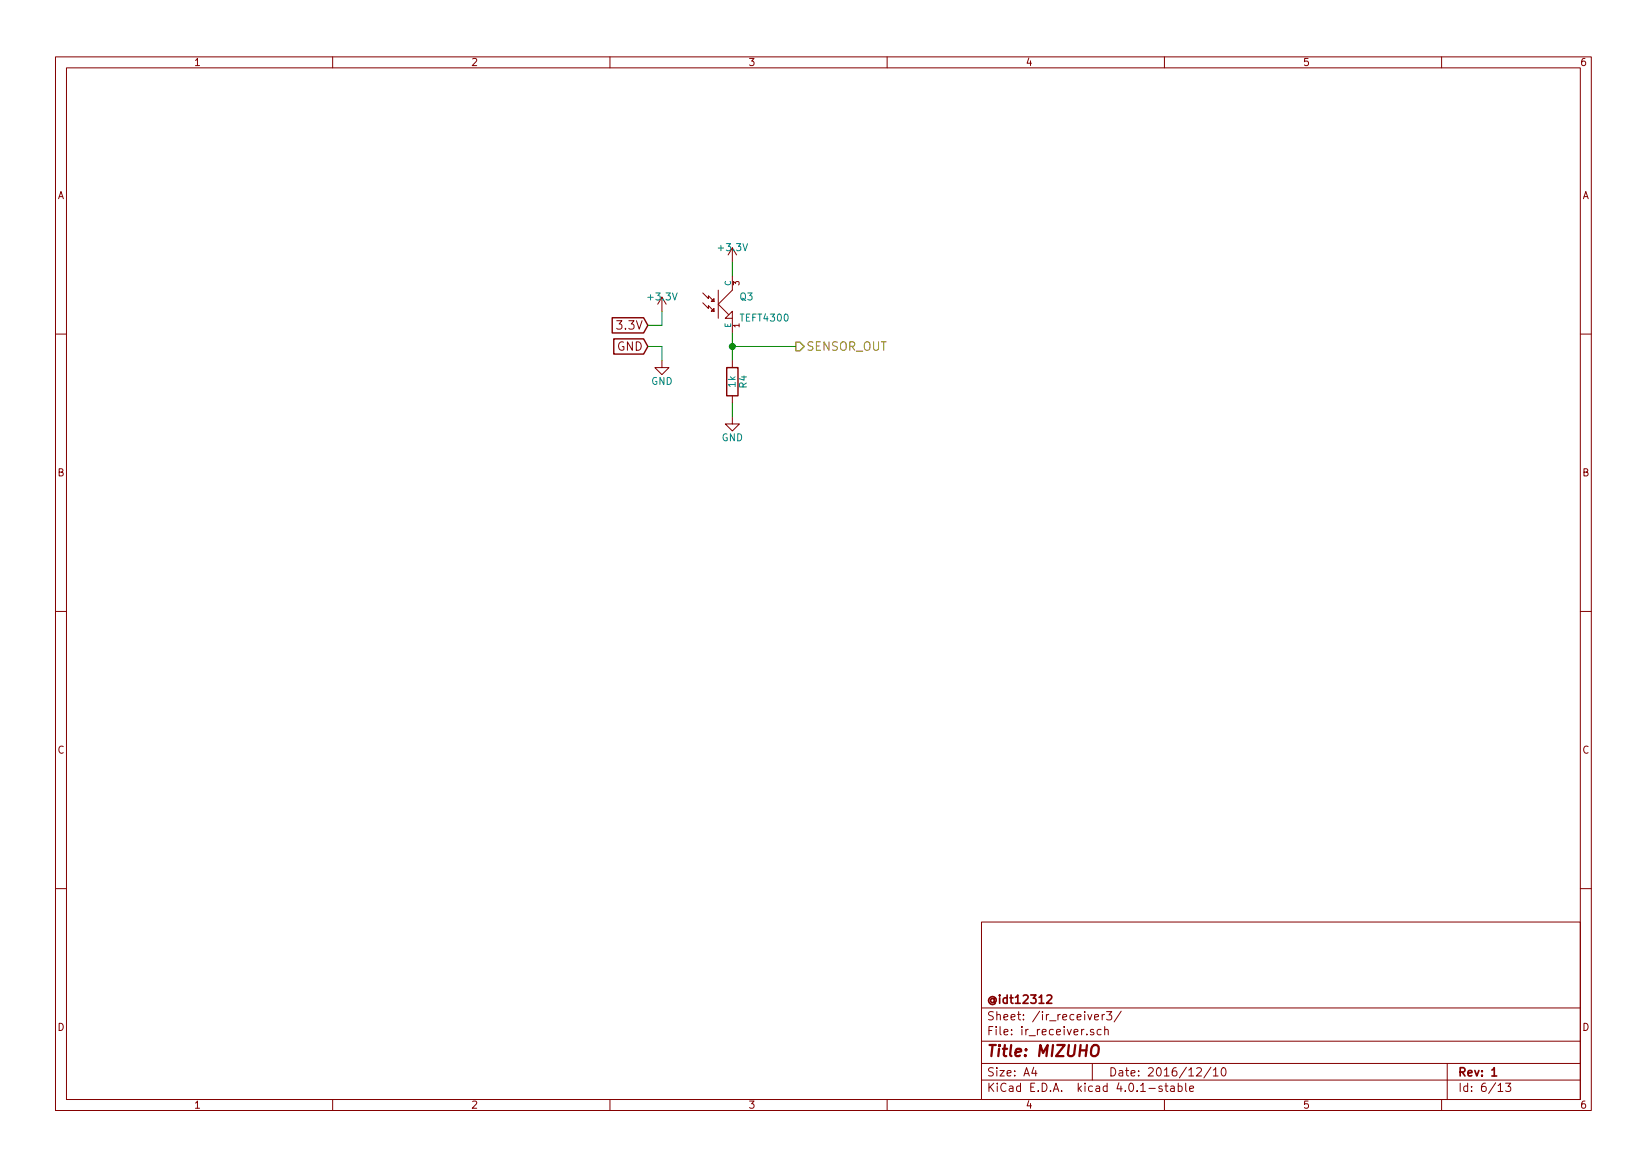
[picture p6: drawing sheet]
<svg xmlns="http://www.w3.org/2000/svg" width="297mm" height="210mm" viewBox="0 0 297 210" stroke-linecap="round" stroke-linejoin="round" font-family="sans-serif">
<g fill="none" stroke="#840000" stroke-width=".18">
<path d="M10 10.3h277v189.9h-277zM12 12.2h273v186.1h-273zM60 10.3v1.9M110 10.3v1.9M160 10.3v1.9M210 10.3v1.9M260 10.3v1.9M119.4 53.6l-.8 1.3M119.4 53.6v2.5M119.4 53.6l.7 1.3M126.7 54.6l1.1 1v-.5l1 1M126.7 52.8l1.1 1v-.5l1 1.1"/>
<path d="M128.3 56.1l.5-.5v.5zM128.3 54.4l.5-.6v.6zM129.5 52.3v5.1M130.8 57.4l1.3-1.3v1.3zM132.1 44.7l-.8 1.3M132.1 44.7v2.5M132.1 49.8v2.5l-2.6 2.6 1.9 1.9M132.1 57.4v2.5M132.1 44.7l.7 1.3M10 60.2h2M119.4 65v1.3h1.2l-1.2 1.3-1.3-1.3h1.3M132.1 75.2v1.2h1.2l-1.2 1.3-1.3-1.3h1.3"/>
<path d="M132.1 65v1.3M132.1 71.4v1.2M285 60.2h2M10 110.3h2M285 110.3h2M10 160.2h2M177 166.3h108v32h-108zM285 160.2h2M60 198.3v1.9M110 198.3v1.9M160 198.3v1.9M177 194.8h108"/>
<path d="M177 191.8h108M177 187.8h108M177 181.8h108M186.4 192.5l-.3 1h.9M186.8 193v1M197 191.8v3M197.2 185.7a.37 .37 0 0 0-.6 .1l.1 .2 .5 .2 .1 .1-.2 .3-.5-.1M197.4 183.4l.7-.1v-.3l-.5-.1-.2 .2 .1 .7h.6M198.6 185.7l-.5-.1-.2 .3v.6l.2 .1 .5-.1M198.8 182.9v1M199.2 182.9l-.4 .3M199.2 185.7l.2-.1 .4 .1 .1 .9"/>
<path d="M199.2 185.1v1.5M199.6 182.4h.9l-.5 .6 .4 .1v.7l-.2 .1-.6-.1M202.2 182.3l-1.3 2M209.6 195.9a.37 .37 0 0 0-.6 .1l.1 .3 .5 .1 .1 .1-.3 .3-.4-.1M210 198.3v1.9M210.1 195.8h.5M210.3 195.3v1.3l.3 .2M211.2 195.9h.5l.1 .9M211.8 196.2l-.5 .1-.2 .2 .2 .3 .5-.1M212.5 195.9l.4-.1 .3 .3-.1 .6h-.6M212.5 195.3v1.5M213.8 195.3v1.3l.2 .2"/>
<path d="M214.6 196.3l.7-.1-.1-.3-.4-.1-.2 .2v.7h.6M215.8 192.7l.6-.2 .3 .5-1 1h1M218.4 192.5l-1.3 1.9M218.8 193l.5-.5v1.5M218.8 194h.9M220.5 192.6l.1-.1a.81 .81 0 0 1 .6 .6 .81 .81 0 0 1-.3 .8l-.1 .1a.8 .8 0 0 1-.6-.6 .8 .8 0 0 1 .3-.8zM260 198.3v1.9M261 191.8v6.5M270.2 196.8h.8M271.5 195.3h1l-.5 .6 .4 .1v.7l-.2 .1-.7-.1"/>
</g>
<path d="M188.8 179.6l.6-.2 .3 .5-1 1h1M269.1 194h.8" fill="none" stroke="#840000" stroke-width=".3"/>
<path d="M197 188.7a.66 .66 0 0 1 1.1 0 1.43 1.43 0 0 1-.6 1.7l-.5-.1a1.49 1.49 0 0 1 0-1.6z" fill="none" stroke="#840000" stroke-width=".41"/>
<path d="M119.4 56.1v2.6h-2.6M132.1 47.2v2.6M132.1 59.9v5.1M116.8 62.5h2.6v2.5M132.1 72.6v2.6M132.1 62.5h11.4" fill="none" stroke="#008400" stroke-width=".18"/>
<circle cx="132.1" cy="62.5" r=".51" fill="#008400" stroke="#008400" stroke-width=".25"/>
<path d="M143.5 61.7h.8l.7 .8-.7 .7h-.8z" fill="none" stroke="#848400" stroke-width=".25"/>
<path d="M110.4 57.3h5.7l.7 1.4-.7 1.3h-5.7zM110.7 61.1h5.4l.7 1.4-.7 1.3h-5.4zM131.1 66.3h2v5.1h-2z" fill="none" stroke="#840000" stroke-width=".25"/>
<text font-size="2.8" fill="#840000" x="178" y="190.5">Title: MIZUHO</text>
<g font-size="2.1" fill="#840000">
<text x="111.6" y="59.4">3.3V</text>
<text x="111.2" y="63.2">GND</text>
<text x="178" y="184">Sheet: /ir_receiver3/</text>
<text x="178" y="181">@idt12312</text>
<text x="178" y="186.7">File: ir_receiver.sch</text>
<text x="178" y="196.9">KiCad E.D.A. kicad 4.0.1-stable</text>
<text x="178" y="194.1">Size: A4</text>
<text x="200" y="194.1">Date: 2016/12/10</text>
<text x="263" y="194.1">Rev: 1</text>
<text x="263" y="196.9">Id: 6/13</text>
</g>
<text font-size="2.1" fill="#848400" x="145.4" y="63.2">SENSOR_OUT</text>
<g font-size="1.8" fill="#840000">
<text x="35" y="11.9">1</text>
<text x="85" y="11.9">2</text>
<text x="135" y="11.9">3</text>
<text x="185" y="11.9">4</text>
<text x="235" y="11.9">5</text>
<text x="285" y="11.9">6</text>
<text x="10.4" y="35.9">A</text>
<text x="285.4" y="35.9">A</text>
<text x="10.4" y="85.9">B</text>
<text x="285.4" y="85.9">B</text>
<text x="10.4" y="135.9">C</text>
<text x="285.4" y="135.9">C</text>
<text x="10.4" y="185.9">D</text>
<text x="285.4" y="185.9">D</text>
<text x="35" y="199.9">1</text>
<text x="85" y="199.9">2</text>
<text x="135" y="199.9">3</text>
<text x="185" y="199.9">4</text>
<text x="235" y="199.9">5</text>
<text x="285" y="199.9">6</text>
</g>
<g font-size="1.8" fill="#008484">
<text x="129.7" y="45.3">+3.3V</text>
<text x="117" y="54.1">+3.3V</text>
<text x="133.5" y="54.1">Q3</text>
<text x="133.7" y="58">TEFT4300</text>
<text x="117.4" y="69.4">GND</text>
<text x="132.6" y="69.8" transform="rotate(-90 132.6 69.8)">1k</text>
<text x="134.7" y="69.9" transform="rotate(-90 134.7 69.9)">R4</text>
<text x="130.1" y="79.5">GND</text>
</g>
<g font-size="1.4" fill="#008484">
<text x="131.8" y="51.6" transform="rotate(-90 131.8 51.6)">C</text>
<text x="131.8" y="59.1" transform="rotate(-90 131.8 59.1)">E</text>
</g>
<g font-size="1.4" fill="#840000">
<text x="133.3" y="51.4" transform="rotate(-90 133.3 51.4)">3</text>
<text x="133.3" y="59" transform="rotate(-90 133.3 59)">1</text>
</g>
</svg>
